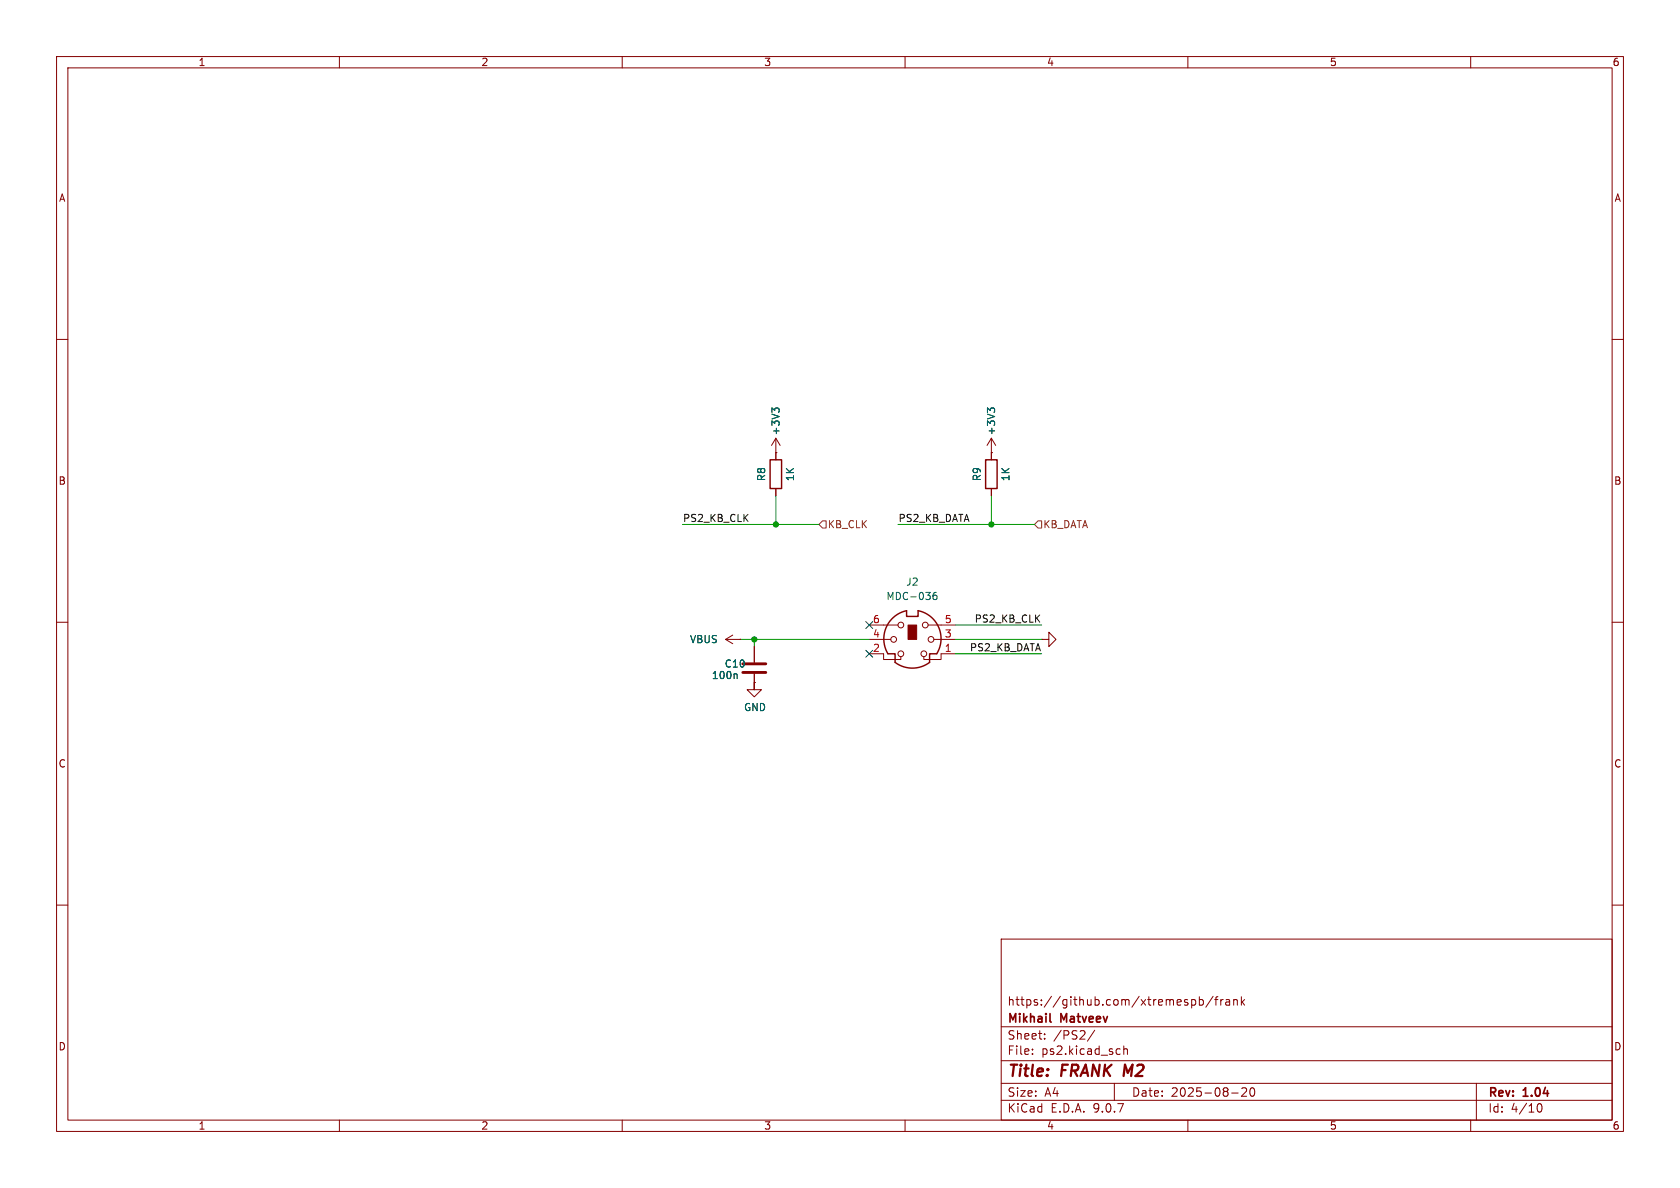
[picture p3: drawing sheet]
(kicad_sch
 (version 20250114)
 (generator "eeschema")
 (generator_version "9.0")
 (paper "A4")
 (title_block
  (title "FRANK M2")
  (date "2025-08-20")
  (rev "1.04")
  (company "Mikhail Matveev")
  (comment 1 "https://github.com/xtremespb/frank"))
 (lib_symbols
  (symbol "Connector:Mini-DIN-6"
   (pin_names
    (offset 1.016)) (exclude_from_sim no) (in_bom yes) (on_board yes)
   (property "Reference" "J" (at 0 6.35 0) (effects (font (size 1.27 1.27))))
   (property "Value" "Mini-DIN-6" (at 0 -6.35 0) (effects (font (size 1.27 1.27))))
   (property "Footprint" "" (at 0 0 0) (effects (font (size 1.27 1.27)) (hide yes)))
   (property "Datasheet" "http://service.powerdynamics.com/ec/Catalog17/Section%2011.pdf" (at 0 0 0) (effects (font (size 1.27 1.27)) (hide yes)))
   (property "Description" "6-pin Mini-DIN connector" (at 0 0 0) (effects (font (size 1.27 1.27)) (hide yes)))
   (symbol "Mini-DIN-6_0_1"
    (polyline (pts (xy -4.318 -2.54) (xy -3.048 -2.54) (xy -3.048 -4.064)) (stroke (width 0.254) (type default)) (fill (type none)))
    (polyline (pts (xy -3.81 0) (xy -5.08 0)) (stroke (width 0) (type default)) (fill (type none)))
    (circle (center -3.302 0) (radius 0.508) (stroke (width 0) (type default)) (fill (type none)))
    (polyline (pts (xy -2.54 2.54) (xy -5.08 2.54)) (stroke (width 0) (type default)) (fill (type none)))
    (circle (center -2.032 2.54) (radius 0.508) (stroke (width 0) (type default)) (fill (type none)))
    (circle (center -2.032 -2.54) (radius 0.508) (stroke (width 0) (type default)) (fill (type none)))
    (polyline (pts (xy -2.032 -3.048) (xy -2.032 -3.556) (xy -5.08 -3.556) (xy -5.08 -2.54)) (stroke (width 0) (type default)) (fill (type none)))
    (polyline (pts (xy -1.016 5.08) (xy -1.016 4.064) (xy 1.016 4.064) (xy 1.016 5.08)) (stroke (width 0.254) (type default)) (fill (type none)))
    (rectangle (start -0.762 2.54) (end 0.762 0) (stroke (width 0) (type default)) (fill (type outline)))
    (arc (start 3.048 -4.064) (mid 0 -5.08) (end -3.048 -4.064) (stroke (width 0.254) (type default)) (fill (type none)))
    (arc (start 1.016 5.08) (mid 4.6646 2.1356) (end 4.318 -2.54) (stroke (width 0.254) (type default)) (fill (type none)))
    (arc (start -4.318 -2.54) (mid -4.6241 2.1181) (end -1.016 5.08) (stroke (width 0.254) (type default)) (fill (type none)))
    (circle (center 2.032 -2.54) (radius 0.508) (stroke (width 0) (type default)) (fill (type none)))
    (polyline (pts (xy 2.032 -3.048) (xy 2.032 -3.556) (xy 5.08 -3.556) (xy 5.08 -2.54)) (stroke (width 0) (type default)) (fill (type none)))
    (circle (center 2.286 2.54) (radius 0.508) (stroke (width 0) (type default)) (fill (type none)))
    (polyline (pts (xy 2.794 2.54) (xy 5.08 2.54)) (stroke (width 0) (type default)) (fill (type none)))
    (circle (center 3.302 0) (radius 0.508) (stroke (width 0) (type default)) (fill (type none)))
    (polyline (pts (xy 4.318 -2.54) (xy 3.048 -2.54) (xy 3.048 -4.064)) (stroke (width 0.254) (type default)) (fill (type none)))
    (polyline (pts (xy 5.08 0) (xy 3.81 0)) (stroke (width 0) (type default)) (fill (type none))))
   (symbol "Mini-DIN-6_1_1"
    (pin passive line (at -7.62 2.54 0) (length 2.54) (name "~" (effects (font (size 1.27 1.27)))) (number "6" (effects (font (size 1.27 1.27)))))
    (pin passive line (at -7.62 0 0) (length 2.54) (name "~" (effects (font (size 1.27 1.27)))) (number "4" (effects (font (size 1.27 1.27)))))
    (pin passive line (at -7.62 -2.54 0) (length 2.54) (name "~" (effects (font (size 1.27 1.27)))) (number "2" (effects (font (size 1.27 1.27)))))
    (pin passive line (at 7.62 2.54 180) (length 2.54) (name "~" (effects (font (size 1.27 1.27)))) (number "5" (effects (font (size 1.27 1.27)))))
    (pin passive line (at 7.62 0 180) (length 2.54) (name "~" (effects (font (size 1.27 1.27)))) (number "3" (effects (font (size 1.27 1.27)))))
    (pin passive line (at 7.62 -2.54 180) (length 2.54) (name "~" (effects (font (size 1.27 1.27)))) (number "1" (effects (font (size 1.27 1.27))))))
   (embedded_fonts no))
  (symbol "Device:C"
   (pin_numbers (hide yes))
   (pin_names
    (offset 0.254)) (exclude_from_sim no) (in_bom yes) (on_board yes)
   (property "Reference" "C" (at 0.635 2.54 0) (effects (font (size 1.27 1.27)) (justify left)))
   (property "Value" "C" (at 0.635 -2.54 0) (effects (font (size 1.27 1.27)) (justify left)))
   (property "Footprint" "" (at 0.9652 -3.81 0) (effects (font (size 1.27 1.27)) (hide yes)))
   (property "Datasheet" "~" (at 0 0 0) (effects (font (size 1.27 1.27)) (hide yes)))
   (property "Description" "Unpolarized capacitor" (at 0 0 0) (effects (font (size 1.27 1.27)) (hide yes)))
   (symbol "C_0_1"
    (polyline (pts (xy -2.032 0.762) (xy 2.032 0.762)) (stroke (width 0.508) (type default)) (fill (type none)))
    (polyline (pts (xy -2.032 -0.762) (xy 2.032 -0.762)) (stroke (width 0.508) (type default)) (fill (type none))))
   (symbol "C_1_1"
    (pin passive line (at 0 3.81 270) (length 2.794) (name "~" (effects (font (size 1.27 1.27)))) (number "1" (effects (font (size 1.27 1.27)))))
    (pin passive line (at 0 -3.81 90) (length 2.794) (name "~" (effects (font (size 1.27 1.27)))) (number "2" (effects (font (size 1.27 1.27))))))
   (embedded_fonts no))
  (symbol "Device:R"
   (pin_numbers (hide yes))
   (pin_names
    (offset 0)) (exclude_from_sim no) (in_bom yes) (on_board yes)
   (property "Reference" "R" (at 2.032 0 90) (effects (font (size 1.27 1.27))))
   (property "Value" "R" (at 0 0 90) (effects (font (size 1.27 1.27))))
   (property "Footprint" "" (at -1.778 0 90) (effects (font (size 1.27 1.27)) (hide yes)))
   (property "Datasheet" "~" (at 0 0 0) (effects (font (size 1.27 1.27)) (hide yes)))
   (property "Description" "Resistor" (at 0 0 0) (effects (font (size 1.27 1.27)) (hide yes)))
   (symbol "R_0_1"
    (rectangle (start -1.016 -2.54) (end 1.016 2.54) (stroke (width 0.254) (type default)) (fill (type none))))
   (symbol "R_1_1"
    (pin passive line (at 0 3.81 270) (length 1.27) (name "~" (effects (font (size 1.27 1.27)))) (number "1" (effects (font (size 1.27 1.27)))))
    (pin passive line (at 0 -3.81 90) (length 1.27) (name "~" (effects (font (size 1.27 1.27)))) (number "2" (effects (font (size 1.27 1.27))))))
   (embedded_fonts no))
  (symbol "GND_3"
   (power)
   (pin_numbers (hide yes))
   (pin_names
    (offset 0) (hide yes)) (exclude_from_sim no) (in_bom yes) (on_board yes)
   (property "Reference" "#PWR" (at 0 -6.35 0) (effects (font (size 1.27 1.27)) (hide yes)))
   (property "Value" "GND" (at 0 -3.81 0) (effects (font (size 1.27 1.27))))
   (property "Footprint" "" (at 0 0 0) (effects (font (size 1.27 1.27)) (hide yes)))
   (property "Datasheet" "" (at 0 0 0) (effects (font (size 1.27 1.27)) (hide yes)))
   (property "Description" "Power symbol creates a global label with name \"GND\" , ground" (at 0 0 0) (effects (font (size 1.27 1.27)) (hide yes)))
   (symbol "GND_3_0_1"
    (polyline (pts (xy 0 0) (xy 0 -1.27) (xy 1.27 -1.27) (xy 0 -2.54) (xy -1.27 -1.27) (xy 0 -1.27)) (stroke (width 0) (type default)) (fill (type none))))
   (symbol "GND_3_1_1"
    (pin power_in line (at 0 0 270) (length 0) (name "~" (effects (font (size 1.27 1.27)))) (number "1" (effects (font (size 1.27 1.27))))))
   (embedded_fonts no))
  (symbol "R_1"
   (pin_numbers (hide yes))
   (pin_names
    (offset 0)) (exclude_from_sim no) (in_bom yes) (on_board yes)
   (property "Reference" "R" (at 2.032 0 90) (effects (font (size 1.27 1.27))))
   (property "Value" "R" (at 0 0 90) (effects (font (size 1.27 1.27))))
   (property "Footprint" "" (at -1.778 0 90) (effects (font (size 1.27 1.27)) (hide yes)))
   (property "Datasheet" "~" (at 0 0 0) (effects (font (size 1.27 1.27)) (hide yes)))
   (property "Description" "Resistor" (at 0 0 0) (effects (font (size 1.27 1.27)) (hide yes)))
   (symbol "R_1_0_1"
    (rectangle (start -1.016 -2.54) (end 1.016 2.54) (stroke (width 0.254) (type default)) (fill (type none))))
   (symbol "R_1_1_1"
    (pin passive line (at 0 3.81 270) (length 1.27) (name "~" (effects (font (size 1.27 1.27)))) (number "1" (effects (font (size 1.27 1.27)))))
    (pin passive line (at 0 -3.81 90) (length 1.27) (name "~" (effects (font (size 1.27 1.27)))) (number "2" (effects (font (size 1.27 1.27))))))
   (embedded_fonts no))
  (symbol "power:+3V3"
   (power)
   (pin_numbers (hide yes))
   (pin_names
    (offset 0) (hide yes)) (exclude_from_sim no) (in_bom yes) (on_board yes)
   (property "Reference" "#PWR" (at 0 -3.81 0) (effects (font (size 1.27 1.27)) (hide yes)))
   (property "Value" "+3V3" (at 0 3.556 0) (effects (font (size 1.27 1.27))))
   (property "Footprint" "" (at 0 0 0) (effects (font (size 1.27 1.27)) (hide yes)))
   (property "Datasheet" "" (at 0 0 0) (effects (font (size 1.27 1.27)) (hide yes)))
   (property "Description" "Power symbol creates a global label with name \"+3V3\"" (at 0 0 0) (effects (font (size 1.27 1.27)) (hide yes)))
   (symbol "+3V3_0_1"
    (polyline (pts (xy -0.762 1.27) (xy 0 2.54)) (stroke (width 0) (type default)) (fill (type none)))
    (polyline (pts (xy 0 2.54) (xy 0.762 1.27)) (stroke (width 0) (type default)) (fill (type none)))
    (polyline (pts (xy 0 0) (xy 0 2.54)) (stroke (width 0) (type default)) (fill (type none))))
   (symbol "+3V3_1_1"
    (pin power_in line (at 0 0 90) (length 0) (name "~" (effects (font (size 1.27 1.27)))) (number "1" (effects (font (size 1.27 1.27))))))
   (embedded_fonts no))
  (symbol "power:GND"
   (power)
   (pin_numbers (hide yes))
   (pin_names
    (offset 0) (hide yes)) (exclude_from_sim no) (in_bom yes) (on_board yes)
   (property "Reference" "#PWR" (at 0 -6.35 0) (effects (font (size 1.27 1.27)) (hide yes)))
   (property "Value" "GND" (at 0 -3.81 0) (effects (font (size 1.27 1.27))))
   (property "Footprint" "" (at 0 0 0) (effects (font (size 1.27 1.27)) (hide yes)))
   (property "Datasheet" "" (at 0 0 0) (effects (font (size 1.27 1.27)) (hide yes)))
   (property "Description" "Power symbol creates a global label with name \"GND\" , ground" (at 0 0 0) (effects (font (size 1.27 1.27)) (hide yes)))
   (symbol "GND_0_1"
    (polyline (pts (xy 0 0) (xy 0 -1.27) (xy 1.27 -1.27) (xy 0 -2.54) (xy -1.27 -1.27) (xy 0 -1.27)) (stroke (width 0) (type default)) (fill (type none))))
   (symbol "GND_1_1"
    (pin power_in line (at 0 0 270) (length 0) (name "~" (effects (font (size 1.27 1.27)))) (number "1" (effects (font (size 1.27 1.27))))))
   (embedded_fonts no))
  (symbol "power:VBUS"
   (power)
   (pin_numbers (hide yes))
   (pin_names
    (offset 0) (hide yes)) (exclude_from_sim no) (in_bom yes) (on_board yes)
   (property "Reference" "#PWR" (at 0 -3.81 0) (effects (font (size 1.27 1.27)) (hide yes)))
   (property "Value" "VBUS" (at 0 3.556 0) (effects (font (size 1.27 1.27))))
   (property "Footprint" "" (at 0 0 0) (effects (font (size 1.27 1.27)) (hide yes)))
   (property "Datasheet" "" (at 0 0 0) (effects (font (size 1.27 1.27)) (hide yes)))
   (property "Description" "Power symbol creates a global label with name \"VBUS\"" (at 0 0 0) (effects (font (size 1.27 1.27)) (hide yes)))
   (symbol "VBUS_0_1"
    (polyline (pts (xy -0.762 1.27) (xy 0 2.54)) (stroke (width 0) (type default)) (fill (type none)))
    (polyline (pts (xy 0 2.54) (xy 0.762 1.27)) (stroke (width 0) (type default)) (fill (type none)))
    (polyline (pts (xy 0 0) (xy 0 2.54)) (stroke (width 0) (type default)) (fill (type none))))
   (symbol "VBUS_1_1"
    (pin power_in line (at 0 0 90) (length 0) (name "~" (effects (font (size 1.27 1.27)))) (number "1" (effects (font (size 1.27 1.27))))))
   (embedded_fonts no)))
 (junction
  (at 175.26 92.71)
  (diameter 0)
  (color 0 0 0 0))
 (junction
  (at 133.35 113.03)
  (diameter 0)
  (color 0 0 0 0))
 (junction
  (at 137.16 92.71)
  (diameter 0)
  (color 0 0 0 0))
 (no_connect
  (at 153.67 110.49))
 (no_connect
  (at 153.67 115.57))
 (wire
  (pts (xy 184.15 113.03) (xy 168.91 113.03))
  (stroke (width 0) (type default)))
 (wire
  (pts (xy 120.65 92.71) (xy 137.16 92.71))
  (stroke (width 0) (type default)))
 (wire
  (pts (xy 158.75 92.71) (xy 175.26 92.71))
  (stroke (width 0) (type default)))
 (wire
  (pts (xy 130.81 113.03) (xy 133.35 113.03))
  (stroke (width 0) (type default)))
 (wire
  (pts (xy 133.35 113.03) (xy 153.67 113.03))
  (stroke (width 0) (type default)))
 (wire
  (pts (xy 133.35 114.3) (xy 133.35 113.03))
  (stroke (width 0) (type default)))
 (wire
  (pts (xy 175.26 92.71) (xy 182.88 92.71))
  (stroke (width 0) (type default)))
 (wire
  (pts (xy 133.35 121.92) (xy 133.35 120.65))
  (stroke (width 0) (type default)))
 (wire
  (pts (xy 137.16 92.71) (xy 144.78 92.71))
  (stroke (width 0) (type default)))
 (wire
  (pts (xy 168.91 110.49) (xy 184.15 110.49))
  (stroke (width 0) (type default)))
 (wire
  (pts (xy 168.91 115.57) (xy 184.15 115.57))
  (stroke (width 0) (type default)))
 (wire
  (pts (xy 175.26 87.63) (xy 175.26 92.71))
  (stroke (width 0) (type default)))
 (wire
  (pts (xy 137.16 87.63) (xy 137.16 92.71))
  (stroke (width 0) (type default)))
 (label "PS2_KB_DATA"
  (at 158.75 92.71 0)
  (effects (font (size 1.27 1.27)) (justify left bottom)))
 (label "PS2_KB_CLK"
  (at 120.65 92.71 0)
  (effects (font (size 1.27 1.27)) (justify left bottom)))
 (label "PS2_KB_DATA"
  (at 184.15 115.57 180)
  (effects (font (size 1.27 1.27)) (justify right bottom)))
 (label "PS2_KB_CLK"
  (at 184.15 110.49 180)
  (effects (font (size 1.27 1.27)) (justify right bottom)))
 (hierarchical_label "KB_DATA"
  (shape input)
  (at 182.88 92.71 0)
  (effects (font (size 1.27 1.27)) (justify left)))
 (hierarchical_label "KB_CLK"
  (shape input)
  (at 144.78 92.71 0)
  (effects (font (size 1.27 1.27)) (justify left)))
 (symbol
  (lib_name "R_1")
  (lib_id "Device:R")
  (at 137.16 83.82 180)
  (unit 1)
  (exclude_from_sim no)
  (in_bom yes)
  (on_board yes)
  (dnp no)
  (property "Reference" "R8" (at 134.62 83.82 90) (effects (font (size 1.27 1.27))))
  (property "Value" "1K" (at 139.7 83.82 90) (effects (font (size 1.27 1.27))))
  (property "Footprint" "FRANK:Combined 0805 RE" (at 138.938 83.82 90) (effects (font (size 1.27 1.27)) (hide yes)))
  (property "Datasheet" "~" (at 137.16 83.82 0) (effects (font (size 1.27 1.27)) (hide yes)))
  (property "Description" "Resistor" (at 137.16 83.82 0) (effects (font (size 1.27 1.27)) (hide yes)))
  (property "AliExpress" "https://www.aliexpress.com/item/1005005945735199.html" (at 137.16 83.82 0) (effects (font (size 1.27 1.27)) (hide yes)))
  (property "Height" "" (at 137.16 83.82 90) (effects (font (size 1.27 1.27)) (hide yes)))
  (property "Manufacturer_Name" "" (at 137.16 83.82 90) (effects (font (size 1.27 1.27)) (hide yes)))
  (property "Manufacturer_Part_Number" "" (at 137.16 83.82 90) (effects (font (size 1.27 1.27)) (hide yes)))
  (property "Mouser Part Number" "" (at 137.16 83.82 90) (effects (font (size 1.27 1.27)) (hide yes)))
  (property "Mouser Price/Stock" "" (at 137.16 83.82 90) (effects (font (size 1.27 1.27)) (hide yes)))
  (property "Sim.Device" "" (at 137.16 83.82 90) (effects (font (size 1.27 1.27)) (hide yes)))
  (pin "1")
  (pin "2"))
 (symbol
  (lib_id "Device:C")
  (at 133.35 118.11 0)
  (unit 1)
  (exclude_from_sim no)
  (in_bom yes)
  (on_board yes)
  (dnp no)
  (property "Reference" "C10" (at 128.016 117.348 0) (effects (font (size 1.27 1.27)) (justify left)))
  (property "Value" "100n" (at 125.73 119.38 0) (effects (font (size 1.27 1.27)) (justify left)))
  (property "Footprint" "FRANK:Combined 0805 CR" (at 134.3152 121.92 0) (effects (font (size 1.27 1.27)) (hide yes)))
  (property "Datasheet" "~" (at 133.35 118.11 0) (effects (font (size 1.27 1.27)) (hide yes)))
  (property "Description" "Unpolarized capacitor" (at 133.35 118.11 0) (effects (font (size 1.27 1.27)) (hide yes)))
  (property "AliExpress" "https://www.aliexpress.com/item/33008008276.html" (at 133.35 118.11 0) (effects (font (size 1.27 1.27)) (hide yes)))
  (property "Height" "" (at 133.35 118.11 0) (effects (font (size 1.27 1.27)) (hide yes)))
  (property "Manufacturer_Name" "" (at 133.35 118.11 0) (effects (font (size 1.27 1.27)) (hide yes)))
  (property "Manufacturer_Part_Number" "" (at 133.35 118.11 0) (effects (font (size 1.27 1.27)) (hide yes)))
  (property "Mouser Part Number" "" (at 133.35 118.11 0) (effects (font (size 1.27 1.27)) (hide yes)))
  (property "Mouser Price/Stock" "" (at 133.35 118.11 0) (effects (font (size 1.27 1.27)) (hide yes)))
  (property "Sim.Device" "" (at 133.35 118.11 0) (effects (font (size 1.27 1.27)) (hide yes)))
  (pin "1")
  (pin "2"))
 (symbol
  (lib_id "Connector:Mini-DIN-6")
  (at 161.29 113.03 0)
  (unit 1)
  (exclude_from_sim no)
  (in_bom yes)
  (on_board yes)
  (dnp no)
  (fields_autoplaced yes)
  (property "Reference" "J2" (at 161.3077 102.87 0) (effects (font (size 1.27 1.27))))
  (property "Value" "MDC-036" (at 161.3077 105.41 0) (effects (font (size 1.27 1.27))))
  (property "Footprint" "FRANK:MiniDIN (6 Pin, female)" (at 161.29 113.03 0) (effects (font (size 1.27 1.27)) (hide yes)))
  (property "Datasheet" "http://service.powerdynamics.com/ec/Catalog17/Section%2011.pdf" (at 161.29 113.03 0) (effects (font (size 1.27 1.27)) (hide yes)))
  (property "Description" "6-pin Mini-DIN connector" (at 161.29 113.03 0) (effects (font (size 1.27 1.27)) (hide yes)))
  (property "AliExpress" "https://www.aliexpress.com/item/4000106131593.html" (at 161.29 113.03 0) (effects (font (size 1.27 1.27)) (hide yes)))
  (property "Height" "" (at 161.29 113.03 0) (effects (font (size 1.27 1.27)) (hide yes)))
  (property "Manufacturer_Name" "" (at 161.29 113.03 0) (effects (font (size 1.27 1.27)) (hide yes)))
  (property "Manufacturer_Part_Number" "" (at 161.29 113.03 0) (effects (font (size 1.27 1.27)) (hide yes)))
  (property "Mouser Part Number" "" (at 161.29 113.03 0) (effects (font (size 1.27 1.27)) (hide yes)))
  (property "Mouser Price/Stock" "" (at 161.29 113.03 0) (effects (font (size 1.27 1.27)) (hide yes)))
  (property "Sim.Device" "" (at 161.29 113.03 0) (effects (font (size 1.27 1.27)) (hide yes)))
  (pin "1")
  (pin "2")
  (pin "3")
  (pin "4")
  (pin "5")
  (pin "6"))
 (symbol
  (lib_id "power:+3V3")
  (at 175.26 80.01 0)
  (unit 1)
  (exclude_from_sim no)
  (in_bom yes)
  (on_board yes)
  (dnp no)
  (property "Reference" "#PWR022" (at 175.26 83.82 0) (effects (font (size 1.27 1.27)) (hide yes)))
  (property "Value" "+3V3" (at 175.26 74.422 90) (effects (font (size 1.27 1.27))))
  (property "Footprint" "" (at 175.26 80.01 0) (effects (font (size 1.27 1.27)) (hide yes)))
  (property "Datasheet" "" (at 175.26 80.01 0) (effects (font (size 1.27 1.27)) (hide yes)))
  (property "Description" "Power symbol creates a global label with name \"+3V3\"" (at 175.26 80.01 0) (effects (font (size 1.27 1.27)) (hide yes)))
  (pin "1"))
 (symbol
  (lib_id "Device:R")
  (at 175.26 83.82 180)
  (unit 1)
  (exclude_from_sim no)
  (in_bom yes)
  (on_board yes)
  (dnp no)
  (property "Reference" "R9" (at 172.72 83.82 90) (effects (font (size 1.27 1.27))))
  (property "Value" "1K" (at 177.8 83.82 90) (effects (font (size 1.27 1.27))))
  (property "Footprint" "FRANK:Combined 0805 RE" (at 177.038 83.82 90) (effects (font (size 1.27 1.27)) (hide yes)))
  (property "Datasheet" "~" (at 175.26 83.82 0) (effects (font (size 1.27 1.27)) (hide yes)))
  (property "Description" "Resistor" (at 175.26 83.82 0) (effects (font (size 1.27 1.27)) (hide yes)))
  (property "AliExpress" "https://www.aliexpress.com/item/1005005945735199.html" (at 175.26 83.82 0) (effects (font (size 1.27 1.27)) (hide yes)))
  (property "Height" "" (at 175.26 83.82 90) (effects (font (size 1.27 1.27)) (hide yes)))
  (property "Manufacturer_Name" "" (at 175.26 83.82 90) (effects (font (size 1.27 1.27)) (hide yes)))
  (property "Manufacturer_Part_Number" "" (at 175.26 83.82 90) (effects (font (size 1.27 1.27)) (hide yes)))
  (property "Mouser Part Number" "" (at 175.26 83.82 90) (effects (font (size 1.27 1.27)) (hide yes)))
  (property "Mouser Price/Stock" "" (at 175.26 83.82 90) (effects (font (size 1.27 1.27)) (hide yes)))
  (property "Sim.Device" "" (at 175.26 83.82 90) (effects (font (size 1.27 1.27)) (hide yes)))
  (pin "1")
  (pin "2"))
 (symbol
  (lib_id "power:GND")
  (at 184.15 113.03 90)
  (unit 1)
  (exclude_from_sim no)
  (in_bom yes)
  (on_board yes)
  (dnp no)
  (property "Reference" "#PWR023" (at 190.5 113.03 0) (effects (font (size 1.27 1.27)) (hide yes)))
  (property "Value" "GND" (at 189.23 113.03 90) (effects (font (size 1.27 1.27)) (hide yes)))
  (property "Footprint" "" (at 184.15 113.03 0) (effects (font (size 1.27 1.27)) (hide yes)))
  (property "Datasheet" "" (at 184.15 113.03 0) (effects (font (size 1.27 1.27)) (hide yes)))
  (property "Description" "Power symbol creates a global label with name \"GND\" , ground" (at 184.15 113.03 0) (effects (font (size 1.27 1.27)) (hide yes)))
  (pin "1"))
 (symbol
  (lib_id "power:+3V3")
  (at 137.16 80.01 0)
  (unit 1)
  (exclude_from_sim no)
  (in_bom yes)
  (on_board yes)
  (dnp no)
  (property "Reference" "#PWR021" (at 137.16 83.82 0) (effects (font (size 1.27 1.27)) (hide yes)))
  (property "Value" "+3V3" (at 137.16 74.422 90) (effects (font (size 1.27 1.27))))
  (property "Footprint" "" (at 137.16 80.01 0) (effects (font (size 1.27 1.27)) (hide yes)))
  (property "Datasheet" "" (at 137.16 80.01 0) (effects (font (size 1.27 1.27)) (hide yes)))
  (property "Description" "Power symbol creates a global label with name \"+3V3\"" (at 137.16 80.01 0) (effects (font (size 1.27 1.27)) (hide yes)))
  (pin "1"))
 (symbol
  (lib_id "power:VBUS")
  (at 130.81 113.03 90)
  (unit 1)
  (exclude_from_sim no)
  (in_bom yes)
  (on_board yes)
  (dnp no)
  (property "Reference" "#PWR019" (at 134.62 113.03 0) (effects (font (size 1.27 1.27)) (hide yes)))
  (property "Value" "VBUS" (at 127 113.0299 90) (effects (font (size 1.27 1.27)) (justify left)))
  (property "Footprint" "" (at 130.81 113.03 0) (effects (font (size 1.27 1.27)) (hide yes)))
  (property "Datasheet" "" (at 130.81 113.03 0) (effects (font (size 1.27 1.27)) (hide yes)))
  (property "Description" "Power symbol creates a global label with name \"VBUS\"" (at 130.81 113.03 0) (effects (font (size 1.27 1.27)) (hide yes)))
  (pin "1"))
 (symbol
  (lib_name "GND_3")
  (lib_id "power:GND")
  (at 133.35 120.65 0)
  (unit 1)
  (exclude_from_sim no)
  (in_bom yes)
  (on_board yes)
  (dnp no)
  (property "Reference" "#PWR020" (at 133.35 127 0) (effects (font (size 1.27 1.27)) (hide yes)))
  (property "Value" "GND" (at 133.477 125.0442 0) (effects (font (size 1.27 1.27))))
  (property "Footprint" "" (at 133.35 120.65 0) (effects (font (size 1.27 1.27)) (hide yes)))
  (property "Datasheet" "" (at 133.35 120.65 0) (effects (font (size 1.27 1.27)) (hide yes)))
  (property "Description" "Power symbol creates a global label with name \"GND\" , ground" (at 133.35 120.65 0) (effects (font (size 1.27 1.27)) (hide yes)))
  (pin "1")))
